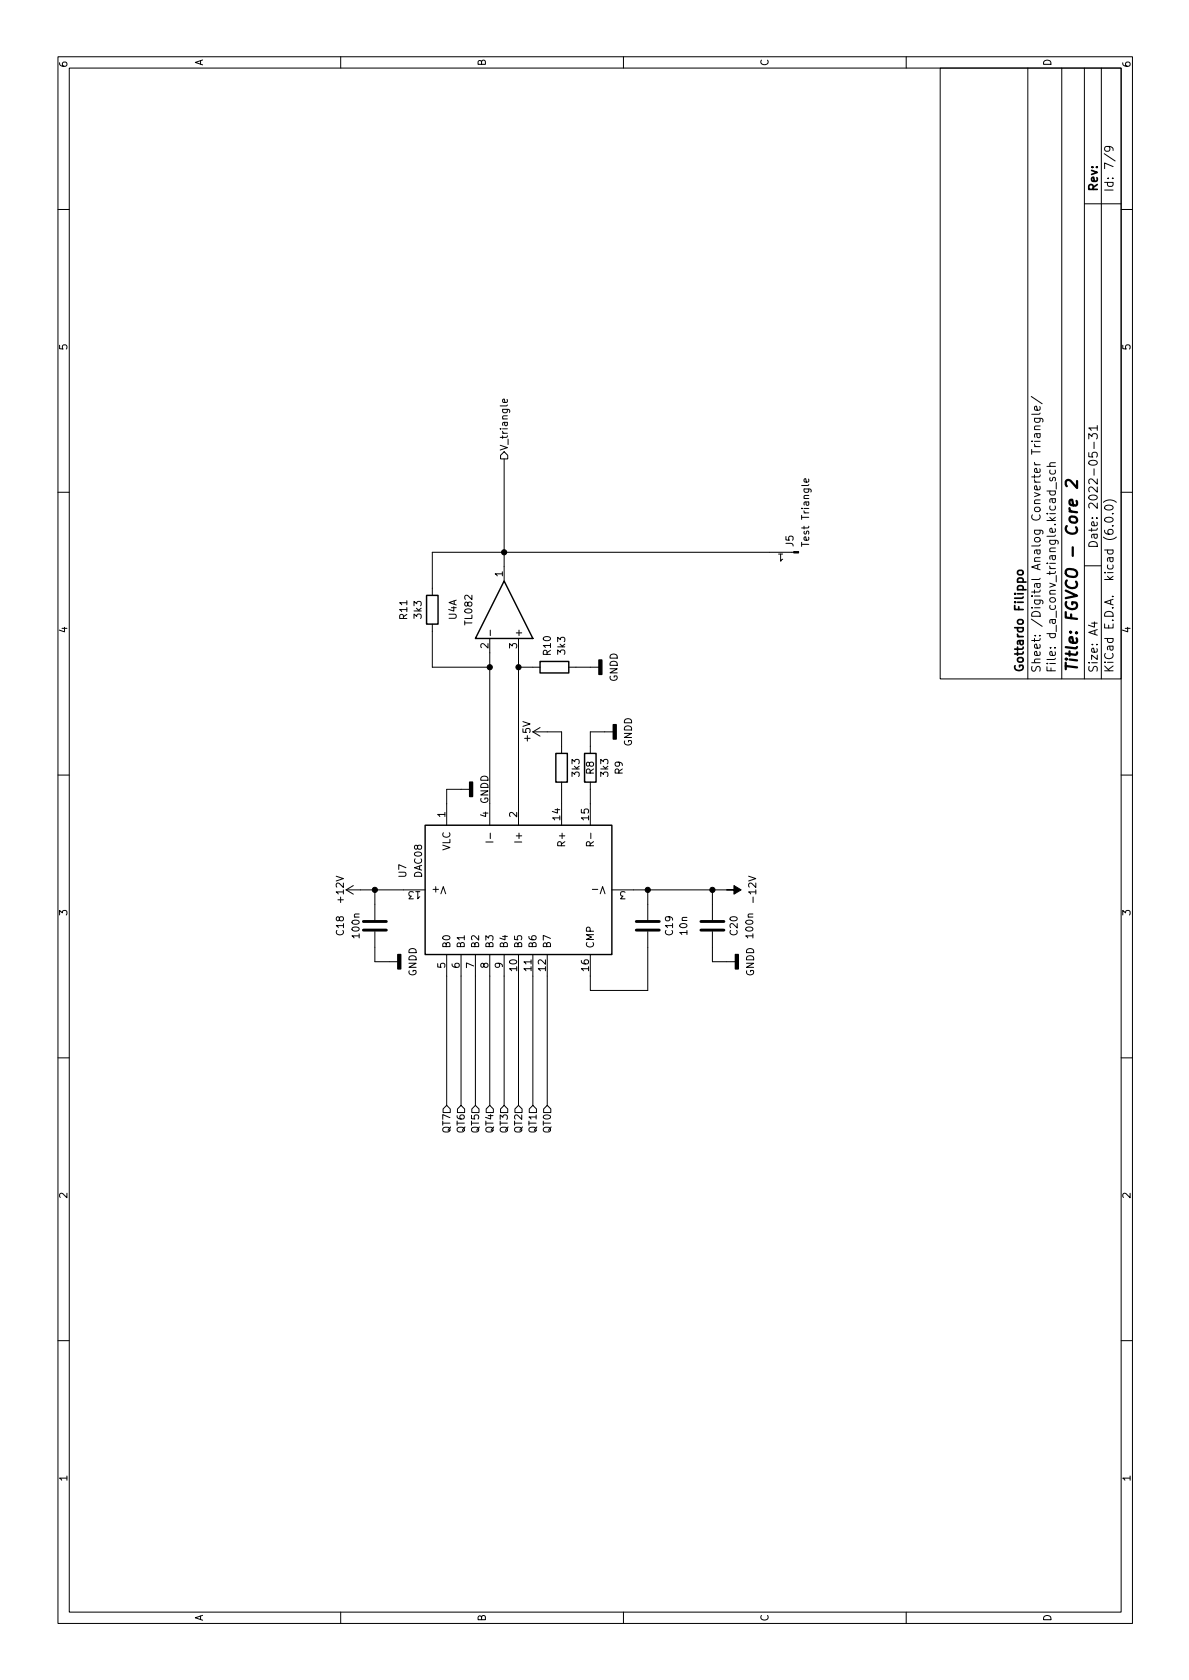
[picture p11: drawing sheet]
<svg xmlns="http://www.w3.org/2000/svg" width="210mm" height="297mm" viewBox="0 0 210 297" stroke-linecap="round" stroke-linejoin="round" font-family="sans-serif">
<g fill="none" stroke="#000" stroke-width=".18">
<path d="M10.2 10h190.1v277h-190.1zM12.2 12h186.1v273h-186.1zM60.2 10v2M110.2 10v2M160.2 10v2M166.3 12h32v108h-32zM181.8 12v108M187.8 12v108M191.8 12v108M194.8 12v108M10.2 37h2M191.8 36h6.5"/>
<path d="M195.3 27.2l1.9 1.3M196 25.9l.3 .3v.3l-.3 .2-.6-.1-.1-.4 .2-.2a.99 .99 0 0 1 1.3 .3v.3M198.3 37h2M89.7 70.6v.4l-.2 .2-.6-.1v-.5h.3l.1 .6M182.4 70.1l1.9 1.3M182.4 78h.2M182.4 79.5v.8M182.9 78.5l.1 .3 .2 .2M182.9 74h1.2l.3 .2v.4M182.9 79h1M182.9 78h1M182.9 76h1"/>
<path d="M183 74l-.1 .4 .3 .3h.4l.3-.2v-.5M183.3 76.7l.1 .5a.29 .29 0 0 0 .2 .2 .29 .29 0 0 0 .3-.2v-.5M183.9 71.9v.4l-.2 .2h-.7v-.6l.3-.1 .1 .7M183.9 76.7h-.9v.6M183.9 75.3l-.9 .1-.1 .3 .2 .3M183.9 73l-.2 .2h-1.3M192.5 77.6v-.9l.6 .5 .1-.5h.7l.1 .3v.4l-.1 .2M193.5 78.2v1.1M194 75.7h-1.5l.5 .4M194 75.2v.9M10.2 87h2M88.5 80.5l.6-.6 .7 .6v.6h-1.3z"/>
<path d="M89.1 81.1v21.6M140.4 97.6h-64v7.7M143 84.7v.4l-.2 .1h-.6v-.5l.3-.1 .1 .6M185.1 86.8h1.5M185.1 82.5h1.5M185.7 86.8l-.1 .4 .3 .3h.4l.3-.1v-.6M185.7 84.5l-.1 .3 .2 .2h.3l.1-.5h.4v.5M185.7 83.1l-.1 .4 .3 .3h.4l.3-.1v-.6M186.6 81.8l-.9 .1-.1 .3 .2 .3M186.8 85.3v1.2M192.5 80v.7l.7 .1-.1-.2 .1-.5 .2-.1h.5l.1 .2-.1 .6M195.1 88.8a1.72 1.72 0 0 1 2.3 0"/>
<path d="M195.4 91.7a1 1 0 0 1 1.4 .1 .81 .81 0 0 1-.6 .6 .81 .81 0 0 1-.8-.3zM195.5 89.5a.81 .81 0 0 1 1.3 .3 .94 .94 0 0 1-1.5 0zM196.7 93h.1M196.7 90.8h.1M198.3 87h2M76.4 110.3v7.7h10.2M86.6 112.9v33M86.7 111.4v1M91.7 112.9v33M91.7 118h3.8M100.6 118h5.3M191.8 100h3"/>
<path d="M193 110.2h1M193.5 110v.9l-1-.4M10.2 137h2M83.1 139.6h-4.1v6.3M94.2 129.4h5.1v3.8M94.2 129.4l1.3 .8M95.5 128.6l-1.3 .8M99.3 138.3v7.6M104.4 138.3v7.6M108.5 129.4h-4.1v3.8M198.3 137h2M61.2 157.3l1.3 .8"/>
<path d="M61.2 157.3h14M62.5 156.6l-1.3 .7M66.3 157.3v5.4M85.9 148.9h1.3M86.7 147.3v1M104.4 149.5l-.1-.6-.2-.1-.3 .1-.1 .6h1.3M104.7 157.2h1M106.1 158l.5-1.2 .4 1.2M108.2 157.3h20.3M114.5 157.3v5.4M126 157.3v5.4M66.3 164.7v5.3h4.1"/>
<path d="M79 168.8v26.6M81.5 168.8v26.6M84.1 168.8v26.6M86.6 168.8v26.6M89.1 168.8v26.6M91.7 168.8v26.6M94.2 168.8v26.6M96.8 168.8v26.6M114.5 164.7v10.4h-10.1v-6.3M126 164.7v5.3h4M10.2 187h2M78.4 196.1l.6-.7 .6 .7v.6h-1.2z"/>
<path d="M80.9 196.1l.6-.7 .7 .7v.6h-1.3zM83.4 196.1l.7-.7 .6 .7v.6h-1.3zM86 196.1l.6-.7 .6 .7v.6h-1.2zM88.5 196.1l.6-.7 .7 .7v.6h-1.3zM91.1 196.1l.6-.7 .6 .7v.6h-1.2zM93.6 196.1l.6-.7 .7 .7v.6h-1.3zM96.1 196.1l.7-.7 .6 .7v.6h-1.3zM198.3 187h2M10.2 237h2M198.3 237h2M60.2 285v2M110.2 285v2"/>
<path d="M160.2 285v2"/>
</g>
<path d="M190.4 88.6l.1 .2-.1 .5h-1l-.3-.3 .1-.6h.4l.2 .9M190.5 85.1v1.2l-1.2-1.3-.3-.1a.45 .45 0 0 0-.5 .3v.5l.2 .3" fill="none" stroke="#000" stroke-width=".4"/>
<path d="M180 101l.2-.2h.4l.3 .2v.3l-.3 .3h-.4l-.3-.3z" fill="none" stroke="#000" stroke-width=".3"/>
<path d="M105.9 116.7h.5v2.5h-.5zM108.5 128.1h.5v2.6h-.5zM83.1 138.3h.5v2.5h-.5zM70.4 168.8h.5v2.5h-.5zM130 168.8h.6v2.5h-.6z" fill="#000" stroke="#000" stroke-width=".25"/>
<path d="M75.4 105.3h2.1v5h-2.1zM89.1 102.7l5.1 10.2h-10.1zM95.5 117h5.1v2h-5.1zM98.3 133.2h2v5.1h-2zM103.4 133.2h2v5.1h-2zM75.2 145.9h33v22.9h-33z" fill="none" stroke="#000" stroke-width=".25"/>
<g fill="#000" stroke="#000" stroke-width=".18">
<path d="M140.4 97.5h.8v.3h-.8zM128.5 157.3h1.3v-.7l1.3 .7-1.3 .8v-.8z"/>
<circle cx="89.1" cy="97.6" r=".46"/>
<circle cx="86.6" cy="118" r=".46"/>
<circle cx="91.7" cy="118" r=".46"/>
<circle cx="66.3" cy="157.3" r=".46"/>
<circle cx="114.5" cy="157.3" r=".46"/>
<circle cx="126" cy="157.3" r=".46"/>
</g>
<path d="M64.3 164.5h4M64.3 162.9h4M112.5 164.5h4.1M112.5 162.9h4.1M123.9 164.5h4.1M123.9 162.9h4.1" fill="none" stroke="#000" stroke-width=".51"/>
<text font-size="2.8" x="190.6" y="119" transform="rotate(-90 190.6 119)">Title: FGVCO - Core 2</text>
<g font-size="2.1">
<text x="194.1" y="34" transform="rotate(-90 194.1 34)">Rev:</text>
<text x="196.9" y="34" transform="rotate(-90 196.9 34)">Id: 7/9</text>
<text x="194.1" y="97" transform="rotate(-90 194.1 97)">Date: 2022-05-31</text>
<text x="181" y="119" transform="rotate(-90 181 119)">Gottardo Filippo</text>
<text x="184" y="119" transform="rotate(-90 184 119)">Sheet: /Digital Analog Converter Triangle/</text>
<text x="186.7" y="119" transform="rotate(-90 186.7 119)">File: d_a_conv_triangle.kicad_sch</text>
<text x="194.1" y="119" transform="rotate(-90 194.1 119)">Size: A4</text>
<text x="196.9" y="119" transform="rotate(-90 196.9 119)">KiCad E.D.A. kicad (6.0.0)</text>
</g>
<g font-size="1.8">
<text x="35.9" y="11.7" transform="rotate(-90 35.9 11.7)">A</text>
<text x="85.9" y="11.7" transform="rotate(-90 85.9 11.7)">B</text>
<text x="135.9" y="11.7" transform="rotate(-90 135.9 11.7)">C</text>
<text x="185.9" y="11.7" transform="rotate(-90 185.9 11.7)">D</text>
<text x="11.9" y="12" transform="rotate(-90 11.9 12)">6</text>
<text x="199.9" y="12" transform="rotate(-90 199.9 12)">6</text>
<text x="11.9" y="62" transform="rotate(-90 11.9 62)">5</text>
<text x="199.9" y="62" transform="rotate(-90 199.9 62)">5</text>
<text x="89.8" y="79.8" transform="rotate(-90 89.8 79.8)">V_triangle</text>
<text x="88.9" y="102" transform="rotate(-90 88.9 102)">1</text>
<text x="138.5" y="97.9" transform="rotate(180 138.5 97.9)">1</text>
<text x="140.3" y="96.6" transform="rotate(-90 140.3 96.6)">J5</text>
<text x="143.1" y="96.1" transform="rotate(-90 143.1 96.1)">Test Triangle</text>
<text x="11.9" y="112" transform="rotate(-90 11.9 112)">4</text>
<text x="72" y="109.4" transform="rotate(-90 72 109.4)">R11</text>
<text x="74.5" y="109.3" transform="rotate(-90 74.5 109.3)">3k3</text>
<text x="80.7" y="109.6" transform="rotate(-90 80.7 109.6)">U4A</text>
<text x="83.5" y="110.4" transform="rotate(-90 83.5 110.4)">TL082</text>
<text x="92.3" y="112.8" transform="rotate(-90 92.3 112.8)">+</text>
<text x="199.9" y="112" transform="rotate(-90 199.9 112)">4</text>
<text x="86.4" y="114.7" transform="rotate(-90 86.4 114.7)">2</text>
<text x="91.4" y="114.7" transform="rotate(-90 91.4 114.7)">3</text>
<text x="97.4" y="115.8" transform="rotate(-90 97.4 115.8)">R10</text>
<text x="99.9" y="115.6" transform="rotate(-90 99.9 115.6)">3k3</text>
<text x="109.2" y="120.6" transform="rotate(-90 109.2 120.6)">GNDD</text>
<text x="93.8" y="131" transform="rotate(-90 93.8 131)">+5V</text>
<text x="102.5" y="137.2" transform="rotate(-90 102.5 137.2)">3k3</text>
<text x="105" y="136.9" transform="rotate(-90 105 136.9)">R8</text>
<text x="107.6" y="137.2" transform="rotate(-90 107.6 137.2)">3k3</text>
<text x="110.1" y="136.9" transform="rotate(-90 110.1 136.9)">R9</text>
<text x="111.7" y="132" transform="rotate(-90 111.7 132)">GNDD</text>
<text x="86.3" y="142.2" transform="rotate(-90 86.3 142.2)">GNDD</text>
<text x="78.7" y="144.5" transform="rotate(-90 78.7 144.5)">1</text>
<text x="86.4" y="144.5" transform="rotate(-90 86.4 144.5)">4</text>
<text x="91.4" y="144.5" transform="rotate(-90 91.4 144.5)">2</text>
<text x="92.3" y="148.4" transform="rotate(-90 92.3 148.4)">I+</text>
<text x="99.1" y="145" transform="rotate(-90 99.1 145)">14</text>
<text x="99.9" y="149.2" transform="rotate(-90 99.9 149.2)">R+</text>
<text x="104.1" y="145" transform="rotate(-90 104.1 145)">15</text>
<text x="105" y="148.8" transform="rotate(-90 105 148.8)">R-</text>
<text x="71.8" y="155.1" transform="rotate(-90 71.8 155.1)">U7</text>
<text x="74.6" y="155.1" transform="rotate(-90 74.6 155.1)">DAC08</text>
<text x="79.6" y="150.5" transform="rotate(-90 79.6 150.5)">VLC</text>
<text x="60.8" y="159.4" transform="rotate(-90 60.8 159.4)">+12V</text>
<text x="74.3" y="157.6" transform="rotate(180 74.3 157.6)">13</text>
<text x="78.4" y="156.7" transform="rotate(180 78.4 156.7)">V+</text>
<text x="110.6" y="157.6" transform="rotate(180 110.6 157.6)">3</text>
<text x="133.7" y="159.2" transform="rotate(-90 133.7 159.2)">-12V</text>
<text x="11.9" y="162" transform="rotate(-90 11.9 162)">3</text>
<text x="60.8" y="165.3" transform="rotate(-90 60.8 165.3)">C18</text>
<text x="63.6" y="165.7" transform="rotate(-90 63.6 165.7)">100n</text>
<text x="79.6" y="167.8" transform="rotate(-90 79.6 167.8)">B0</text>
<text x="82.2" y="167.8" transform="rotate(-90 82.2 167.8)">B1</text>
<text x="84.7" y="167.8" transform="rotate(-90 84.7 167.8)">B2</text>
<text x="87.2" y="167.8" transform="rotate(-90 87.2 167.8)">B3</text>
<text x="89.8" y="167.8" transform="rotate(-90 89.8 167.8)">B4</text>
<text x="92.3" y="167.8" transform="rotate(-90 92.3 167.8)">B5</text>
<text x="94.9" y="167.8" transform="rotate(-90 94.9 167.8)">B6</text>
<text x="97.4" y="167.8" transform="rotate(-90 97.4 167.8)">B7</text>
<text x="105" y="167.8" transform="rotate(-90 105 167.8)">CMP</text>
<text x="119" y="165.3" transform="rotate(-90 119 165.3)">C19</text>
<text x="121.5" y="165.2" transform="rotate(-90 121.5 165.2)">10n</text>
<text x="130.4" y="165.3" transform="rotate(-90 130.4 165.3)">C20</text>
<text x="133.2" y="165.7" transform="rotate(-90 133.2 165.7)">100n</text>
<text x="199.9" y="162" transform="rotate(-90 199.9 162)">3</text>
<text x="73.6" y="172.6" transform="rotate(-90 73.6 172.6)">GNDD</text>
<text x="78.7" y="171.2" transform="rotate(-90 78.7 171.2)">5</text>
<text x="81.3" y="171.2" transform="rotate(-90 81.3 171.2)">6</text>
<text x="83.8" y="171.2" transform="rotate(-90 83.8 171.2)">7</text>
<text x="86.4" y="171.2" transform="rotate(-90 86.4 171.2)">8</text>
<text x="88.9" y="171.2" transform="rotate(-90 88.9 171.2)">9</text>
<text x="91.4" y="171.7" transform="rotate(-90 91.4 171.7)">10</text>
<text x="94" y="171.7" transform="rotate(-90 94 171.7)">11</text>
<text x="96.5" y="171.7" transform="rotate(-90 96.5 171.7)">12</text>
<text x="104.1" y="171.7" transform="rotate(-90 104.1 171.7)">16</text>
<text x="133.3" y="172.6" transform="rotate(-90 133.3 172.6)">GNDD</text>
<text x="79.6" y="200.3" transform="rotate(-90 79.6 200.3)">QT7</text>
<text x="82.2" y="200.3" transform="rotate(-90 82.2 200.3)">QT6</text>
<text x="84.7" y="200.3" transform="rotate(-90 84.7 200.3)">QT5</text>
<text x="87.2" y="200.3" transform="rotate(-90 87.2 200.3)">QT4</text>
<text x="89.8" y="200.3" transform="rotate(-90 89.8 200.3)">QT3</text>
<text x="92.3" y="200.3" transform="rotate(-90 92.3 200.3)">QT2</text>
<text x="94.9" y="200.3" transform="rotate(-90 94.9 200.3)">QT1</text>
<text x="97.4" y="200.3" transform="rotate(-90 97.4 200.3)">QT0</text>
<text x="11.9" y="212" transform="rotate(-90 11.9 212)">2</text>
<text x="199.9" y="212" transform="rotate(-90 199.9 212)">2</text>
<text x="11.9" y="262" transform="rotate(-90 11.9 262)">1</text>
<text x="199.9" y="262" transform="rotate(-90 199.9 262)">1</text>
<text x="35.9" y="286.7" transform="rotate(-90 35.9 286.7)">A</text>
<text x="85.9" y="286.7" transform="rotate(-90 85.9 286.7)">B</text>
<text x="135.9" y="286.7" transform="rotate(-90 135.9 286.7)">C</text>
<text x="185.9" y="286.7" transform="rotate(-90 185.9 286.7)">D</text>
</g>
</svg>
